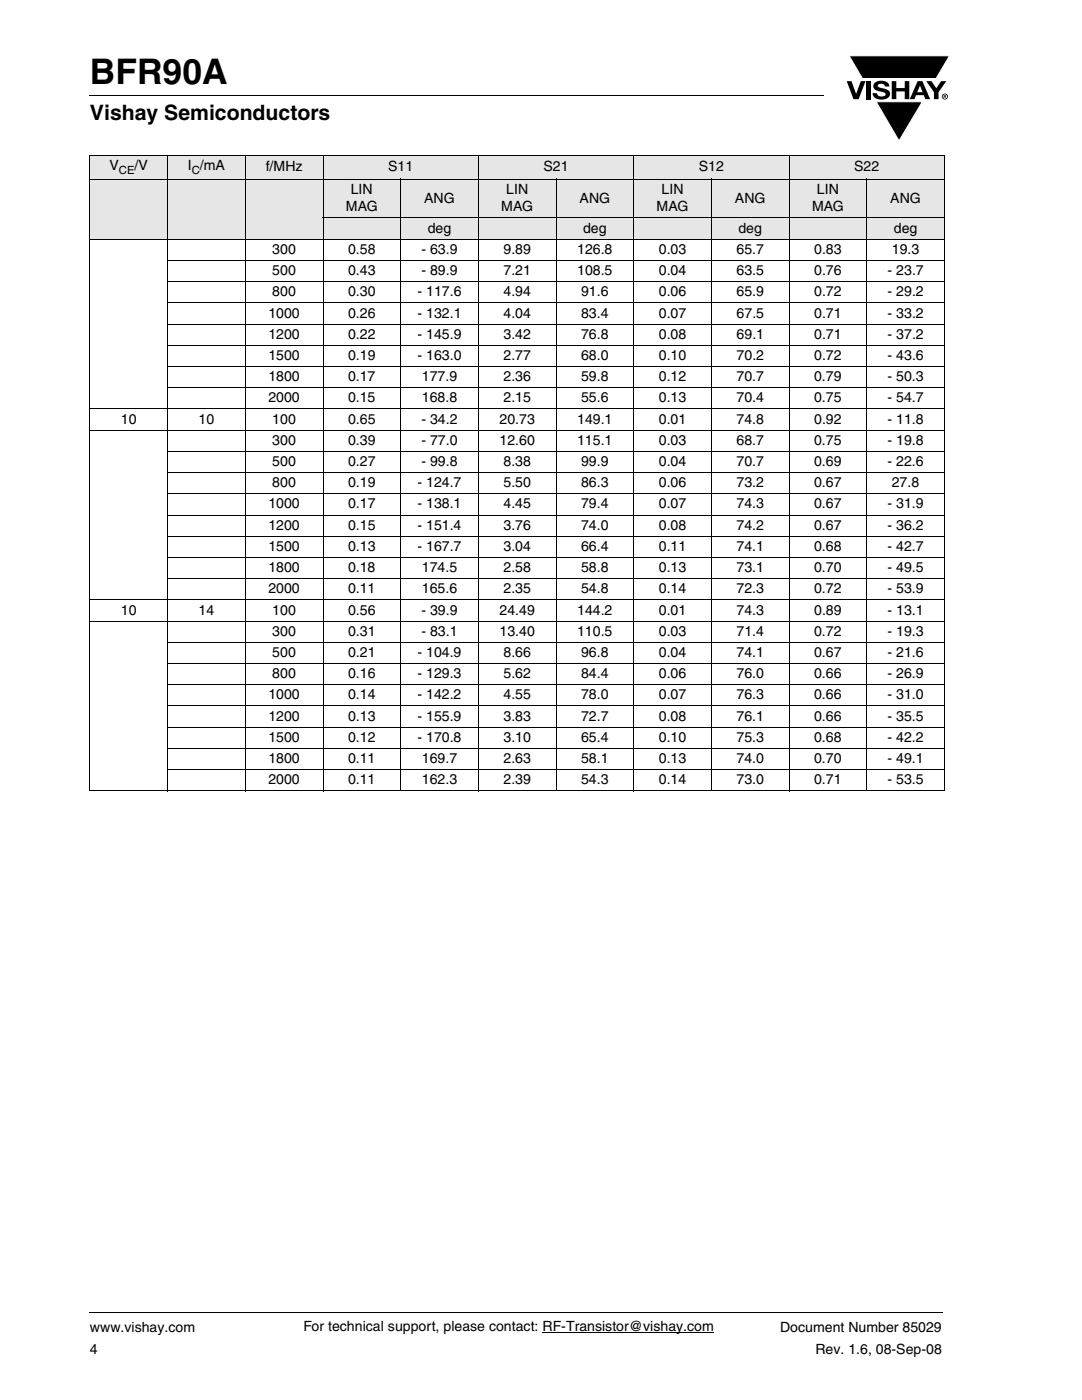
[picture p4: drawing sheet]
<svg xmlns="http://www.w3.org/2000/svg" width="216mm" height="279mm" viewBox="0 0 216 279" stroke-linecap="round" stroke-linejoin="round" font-family="sans-serif">
<g fill="#000">
<path d="M17.9 18.9v.2zM169 16.2h.9l.9 2.5 1-2.5h.9l-1.4 3.6h-1zM169.4 11.1h20.1l-2.7 4.6h-14.7zM172.9 16.2h.9v3.6h-.9zM174.6 16.5a2.1 2.1 0 0 1 2.8 .3l.1 .5h-.9a.79 .79 0 0 0-.7-.6 .79 .79 0 0 0-.8 .4l.3 .3 1 .3a1.08 1.08 0 0 1 1.2 1 1.08 1.08 0 0 1-1.1 1.1 1.73 1.73 0 0 1-2.4-1.2h.9a.96 .96 0 0 0 .8 .7 .96 .96 0 0 0 .9-.5 1.31 1.31 0 0 0-1.2-.6 1.03 1.03 0 0 1-1.1-.5 1.03 1.03 0 0 1 .2-1.2zM177.9 16.2h.9v1.4h1.7v-1.4h.9v3.6h-.9v-1.6h-1.7v1.6h-.9zM184.8 16.2h1.1l.9 1.4 1-1.4h1l-1.5 2.2v1.4h-.9v-1.4zM174.8 20.3h9.2l-4.6 7.8zM17.9 261.9v.2z"/>
<path d="M183.6 17.1l-.6 1.3h1.1zM183.1 16.2h.9l1.6 3.6h-.9l-.4-.8h-1.5l-.3 .8h-1z"/>
<path d="M188.4 19v.2h.2v-.1zM188.3 18.9l.4 .1 .1 .1-.2 .2 .2 .3-.3-.3-.1 .3h-.1zM188.1 19.3a.46 .46 0 0 0 .9 0 .46 .46 0 0 0-.9 0zM187.9 19.3a.6 .6 0 0 1 1.2 0 .6 .6 0 0 1-1.2 0z"/>
</g>
<path d="M169.4 11.1h20.1l-2.7 4.6h-14.7zM174.8 20.3h9.2l-4.6 7.8z" fill="none" stroke="#fff" stroke-width=".2"/>
<path d="M17.9 19h146.4M17.9 262h170.1M108.2 265.9h34.3" fill="none" stroke="#000" stroke-width=".2"/>
<g fill="#e6e6e6">
<path d="M17.9 31h15.5v4.8h-15.5z"/>
<path d="M33.4 31h15.5v4.8h-15.5z"/>
<path d="M48.9 31h15.6v4.8h-15.6z"/>
<path d="M64.5 31h30.9v4.8h-30.9z"/>
<path d="M95.4 31h31v4.8h-31z"/>
<path d="M126.4 31h31.1v4.8h-31.1z"/>
<path d="M157.5 31h30.9v4.8h-30.9z"/>
<path d="M17.9 35.8h46.6v11.9h-46.6z"/>
<path d="M64.5 35.8h15.4v7.7h-15.4z"/>
<path d="M79.9 35.8h15.5v7.7h-15.5z"/>
<path d="M95.4 35.8h15.6v7.7h-15.6z"/>
<path d="M111 35.8h15.4v7.7h-15.4z"/>
<path d="M126.4 35.8h15.5v7.7h-15.5z"/>
<path d="M141.9 35.8h15.6v7.7h-15.6z"/>
<path d="M157.5 35.8h15.5v7.7h-15.5z"/>
<path d="M173 35.8h15.4v7.7h-15.4z"/>
<path d="M64.5 43.5h30.9v4.2h-30.9z"/>
<path d="M95.4 43.5h31v4.2h-31z"/>
<path d="M126.4 43.5h31.1v4.2h-31.1z"/>
<path d="M157.5 43.5h30.9v4.2h-30.9z"/>
</g>
<g fill="none" stroke="#000" stroke-width=".2">
<path d="M17.9 31h170.6M17.9 35.8h170.6M17.9 31.1v126.6M33.4 30.9v127M48.9 30.9v127M64.5 30.9v127M79.9 35.7v122.2M95.4 30.9v127M111 35.7v122.2M126.4 30.9v127M141.9 35.7v122.2M157.5 30.9v127"/>
<path d="M173 35.7v122.2M188.4 31.1v126.6M17.9 47.7h170.6M33.4 52h155.1M33.4 56.2h155.1M64.4 43.5h124.1M33.4 60.5h155.1M33.4 64.7h155.1M33.4 68.9h155.1M33.4 73.2h155.1M33.4 77.4h155.1M17.9 81.6h170.6"/>
<path d="M17.9 85.9h170.6M33.4 90.1h155.1M33.4 94.3h155.1M33.4 98.6h155.1M17.9 119.7h170.6M33.4 102.8h155.1M33.4 107h155.1M33.4 111.3h155.1M33.4 115.5h155.1M17.9 124h170.6M33.4 128.2h155.1M33.4 132.4h155.1"/>
<path d="M33.4 136.7h155.1M17.9 157.8h170.6M33.4 140.9h155.1M33.4 145.1h155.1M33.4 149.4h155.1M33.4 153.6h155.1"/>
</g>
<text font-size="7" x="17.9" y="16.7">BFR90A</text>
<text font-size="4.2" x="17.9" y="24">Vishay Semiconductors</text>
<g font-size="2.8">
<text x="21.9" y="33.9">V</text>
<text x="26.9" y="33.9">/V</text>
<text x="37.5" y="33.9">I /mA</text>
<text x="53" y="34.2">f/MHz</text>
<text x="77.4" y="34.2">S11</text>
<text x="108.4" y="34.2">S21</text>
<text x="139.4" y="34.2">S12</text>
<text x="170.4" y="34.2">S22</text>
<text x="70" y="38.7">LIN</text>
<text x="84.6" y="40.4">ANG</text>
<text x="101" y="38.7">LIN</text>
<text x="115.7" y="40.4">ANG</text>
<text x="132" y="38.7">LIN</text>
<text x="146.6" y="40.4">ANG</text>
<text x="163" y="38.7">LIN</text>
<text x="177.7" y="40.4">ANG</text>
<text x="69" y="42.2">MAG</text>
<text x="85.3" y="46.4">deg</text>
<text x="100" y="42.2">MAG</text>
<text x="116.4" y="46.4">deg</text>
<text x="131" y="42.2">MAG</text>
<text x="147.3" y="46.4">deg</text>
<text x="162" y="42.2">MAG</text>
<text x="178.4" y="46.4">deg</text>
<text x="54.3" y="50.7">300</text>
<text x="69.4" y="50.7">0.58</text>
<text x="84.1" y="50.7">- 63.9</text>
<text x="100.5" y="50.7">9.89</text>
<text x="115.2" y="50.7">126.8</text>
<text x="131.5" y="50.7">0.03</text>
<text x="147" y="50.7">65.7</text>
<text x="162.5" y="50.7">0.83</text>
<text x="178" y="50.7">19.3</text>
<text x="54.3" y="54.9">500</text>
<text x="54.3" y="59.1">800</text>
<text x="69.4" y="54.9">0.43</text>
<text x="69.4" y="59.1">0.30</text>
<text x="83.3" y="59.1">- 117.6</text>
<text x="84.1" y="54.9">- 89.9</text>
<text x="100.5" y="54.9">7.21</text>
<text x="100.5" y="59.1">4.94</text>
<text x="115.2" y="54.9">108.5</text>
<text x="115.9" y="59.1">91.6</text>
<text x="131.5" y="54.9">0.04</text>
<text x="131.5" y="59.1">0.06</text>
<text x="147" y="54.9">63.5</text>
<text x="147" y="59.1">65.9</text>
<text x="162.5" y="54.9">0.76</text>
<text x="162.5" y="59.1">0.72</text>
<text x="177.1" y="54.9">- 23.7</text>
<text x="177.1" y="59.1">- 29.2</text>
<text x="53.6" y="63.4">1000</text>
<text x="69.5" y="63.4">0.26</text>
<text x="83.3" y="63.4">- 132.1</text>
<text x="100.5" y="63.4">4.04</text>
<text x="115.9" y="63.4">83.4</text>
<text x="131.5" y="63.4">0.07</text>
<text x="147" y="63.4">67.5</text>
<text x="162.5" y="63.4">0.71</text>
<text x="177.1" y="63.4">- 33.2</text>
<text x="53.6" y="67.6">1200</text>
<text x="53.6" y="71.8">1500</text>
<text x="69.5" y="67.6">0.22</text>
<text x="69.5" y="71.8">0.19</text>
<text x="83.3" y="67.6">- 145.9</text>
<text x="83.3" y="71.8">- 163.0</text>
<text x="100.5" y="67.6">3.42</text>
<text x="100.5" y="71.8">2.77</text>
<text x="115.9" y="67.6">76.8</text>
<text x="115.9" y="71.8">68.0</text>
<text x="131.5" y="67.6">0.08</text>
<text x="131.5" y="71.8">0.10</text>
<text x="147" y="67.6">69.1</text>
<text x="147" y="71.8">70.2</text>
<text x="162.5" y="67.6">0.71</text>
<text x="162.5" y="71.8">0.72</text>
<text x="177.1" y="67.6">- 37.2</text>
<text x="177.1" y="71.8">- 43.6</text>
<text x="53.6" y="76.1">1800</text>
<text x="69.4" y="76.1">0.17</text>
<text x="84.2" y="76.1">177.9</text>
<text x="100.5" y="76.1">2.36</text>
<text x="115.9" y="76.1">59.8</text>
<text x="131.5" y="76.1">0.12</text>
<text x="147" y="76.1">70.7</text>
<text x="162.5" y="76.1">0.79</text>
<text x="177.1" y="76.1">- 50.3</text>
<text x="53.6" y="80.3">2000</text>
<text x="69.4" y="80.3">0.15</text>
<text x="84.2" y="80.3">168.8</text>
<text x="100.5" y="80.3">2.15</text>
<text x="115.9" y="80.3">55.6</text>
<text x="131.5" y="80.3">0.13</text>
<text x="147" y="80.3">70.4</text>
<text x="162.5" y="80.3">0.75</text>
<text x="177.1" y="80.3">- 54.7</text>
<text x="24.1" y="84.5">10</text>
<text x="39.6" y="84.5">10</text>
<text x="54.3" y="88.8">300</text>
<text x="54.3" y="84.5">100</text>
<text x="69.4" y="88.8">0.39</text>
<text x="69.5" y="84.5">0.65</text>
<text x="84.1" y="88.8">- 77.0</text>
<text x="84.1" y="84.5">- 34.2</text>
<text x="99.7" y="88.8">12.60</text>
<text x="99.7" y="84.5">20.73</text>
<text x="115.2" y="88.8">115.1</text>
<text x="115.2" y="84.5">149.1</text>
<text x="131.5" y="88.8">0.03</text>
<text x="131.5" y="84.5">0.01</text>
<text x="147" y="88.8">68.7</text>
<text x="147" y="84.5">74.8</text>
<text x="162.5" y="88.8">0.75</text>
<text x="162.5" y="84.5">0.92</text>
<text x="177.1" y="88.8">- 19.8</text>
<text x="177.1" y="84.5">- 11.8</text>
<text x="54.3" y="93">500</text>
<text x="69.4" y="93">0.27</text>
<text x="84.1" y="93">- 99.8</text>
<text x="100.4" y="93">8.38</text>
<text x="115.9" y="93">99.9</text>
<text x="131.5" y="93">0.04</text>
<text x="147" y="93">70.7</text>
<text x="162.5" y="93">0.69</text>
<text x="177.1" y="93">- 22.6</text>
<text x="53.6" y="101.5">1000</text>
<text x="54.3" y="97.2">800</text>
<text x="69.4" y="97.2">0.19</text>
<text x="69.4" y="101.5">0.17</text>
<text x="83.3" y="97.2">- 124.7</text>
<text x="83.3" y="101.5">- 138.1</text>
<text x="100.4" y="97.2">5.50</text>
<text x="100.4" y="101.5">4.45</text>
<text x="115.9" y="97.2">86.3</text>
<text x="115.9" y="101.5">79.4</text>
<text x="131.5" y="97.2">0.06</text>
<text x="131.5" y="101.5">0.07</text>
<text x="147" y="97.2">73.2</text>
<text x="147" y="101.5">74.3</text>
<text x="162.5" y="97.2">0.67</text>
<text x="162.5" y="101.5">0.67</text>
<text x="177.1" y="101.5">- 31.9</text>
<text x="177.9" y="97.2">27.8</text>
<text x="53.6" y="105.7">1200</text>
<text x="69.4" y="105.7">0.15</text>
<text x="83.3" y="105.7">- 151.4</text>
<text x="100.4" y="105.7">3.76</text>
<text x="115.9" y="105.7">74.0</text>
<text x="131.5" y="105.7">0.08</text>
<text x="147" y="105.7">74.2</text>
<text x="162.5" y="105.7">0.67</text>
<text x="177.1" y="105.7">- 36.2</text>
<text x="53.6" y="110">1500</text>
<text x="69.4" y="110">0.13</text>
<text x="83.3" y="110">- 167.7</text>
<text x="100.4" y="110">3.04</text>
<text x="115.9" y="110">66.4</text>
<text x="131.5" y="110">0.11</text>
<text x="147" y="110">74.1</text>
<text x="162.5" y="110">0.68</text>
<text x="177.1" y="110">- 42.7</text>
<text x="53.6" y="114.2">1800</text>
<text x="53.6" y="118.4">2000</text>
<text x="69.4" y="114.2">0.18</text>
<text x="69.4" y="118.4">0.11</text>
<text x="84.2" y="114.2">174.5</text>
<text x="84.2" y="118.4">165.6</text>
<text x="100.5" y="114.2">2.58</text>
<text x="100.5" y="118.4">2.35</text>
<text x="115.9" y="114.2">58.8</text>
<text x="115.9" y="118.4">54.8</text>
<text x="131.5" y="114.2">0.13</text>
<text x="131.5" y="118.4">0.14</text>
<text x="147" y="114.2">73.1</text>
<text x="147" y="118.4">72.3</text>
<text x="162.5" y="114.2">0.70</text>
<text x="162.5" y="118.4">0.72</text>
<text x="177.1" y="114.2">- 49.5</text>
<text x="177.1" y="118.4">- 53.9</text>
<text x="24.1" y="122.7">10</text>
<text x="39.6" y="122.7">14</text>
<text x="54.3" y="122.7">100</text>
<text x="69.5" y="122.7">0.56</text>
<text x="84.1" y="122.7">- 39.9</text>
<text x="99.7" y="122.7">24.49</text>
<text x="115.2" y="122.7">144.2</text>
<text x="131.5" y="122.7">0.01</text>
<text x="147" y="122.7">74.3</text>
<text x="162.5" y="122.7">0.89</text>
<text x="177.1" y="122.7">- 13.1</text>
<text x="54.3" y="126.9">300</text>
<text x="54.3" y="131.1">500</text>
<text x="69.4" y="126.9">0.31</text>
<text x="69.4" y="131.1">0.21</text>
<text x="83.3" y="131.1">- 104.9</text>
<text x="84.1" y="126.9">- 83.1</text>
<text x="99.7" y="126.9">13.40</text>
<text x="100.4" y="131.1">8.66</text>
<text x="115.2" y="126.9">110.5</text>
<text x="115.9" y="131.1">96.8</text>
<text x="131.5" y="131.1">0.04</text>
<text x="131.5" y="126.9">0.03</text>
<text x="147" y="131.1">74.1</text>
<text x="147" y="126.9">71.4</text>
<text x="162.5" y="131.1">0.67</text>
<text x="162.5" y="126.9">0.72</text>
<text x="177.1" y="131.1">- 21.6</text>
<text x="177.1" y="126.9">- 19.3</text>
<text x="54.3" y="135.4">800</text>
<text x="69.4" y="135.4">0.16</text>
<text x="83.3" y="135.4">- 129.3</text>
<text x="100.4" y="135.4">5.62</text>
<text x="115.9" y="135.4">84.4</text>
<text x="131.5" y="135.4">0.06</text>
<text x="147" y="135.4">76.0</text>
<text x="162.5" y="135.4">0.66</text>
<text x="177.1" y="135.4">- 26.9</text>
<text x="53.6" y="139.6">1000</text>
<text x="53.6" y="143.8">1200</text>
<text x="69.4" y="139.6">0.14</text>
<text x="69.4" y="143.8">0.13</text>
<text x="83.3" y="139.6">- 142.2</text>
<text x="83.3" y="143.8">- 155.9</text>
<text x="100.4" y="139.6">4.55</text>
<text x="100.4" y="143.8">3.83</text>
<text x="115.9" y="139.6">78.0</text>
<text x="115.9" y="143.8">72.7</text>
<text x="131.5" y="139.6">0.07</text>
<text x="131.5" y="143.8">0.08</text>
<text x="147" y="139.6">76.3</text>
<text x="147" y="143.8">76.1</text>
<text x="162.5" y="139.6">0.66</text>
<text x="162.5" y="143.8">0.66</text>
<text x="177.1" y="139.6">- 31.0</text>
<text x="177.1" y="143.8">- 35.5</text>
<text x="53.6" y="148.1">1500</text>
<text x="69.4" y="148.1">0.12</text>
<text x="83.3" y="148.1">- 170.8</text>
<text x="100.4" y="148.1">3.10</text>
<text x="115.9" y="148.1">65.4</text>
<text x="131.5" y="148.1">0.10</text>
<text x="147" y="148.1">75.3</text>
<text x="162.5" y="148.1">0.68</text>
<text x="177.1" y="148.1">- 42.2</text>
<text x="53.6" y="152.3">1800</text>
<text x="69.4" y="152.3">0.11</text>
<text x="84.2" y="152.3">169.7</text>
<text x="100.5" y="152.3">2.63</text>
<text x="115.9" y="152.3">58.1</text>
<text x="131.5" y="152.3">0.13</text>
<text x="147" y="152.3">74.0</text>
<text x="162.5" y="152.3">0.70</text>
<text x="177.1" y="152.3">- 49.1</text>
<text x="53.6" y="156.5">2000</text>
<text x="69.4" y="156.5">0.11</text>
<text x="84.2" y="156.5">162.3</text>
<text x="100.5" y="156.5">2.39</text>
<text x="115.9" y="156.5">54.3</text>
<text x="131.5" y="156.5">0.14</text>
<text x="147" y="156.5">73.0</text>
<text x="162.5" y="156.5">0.71</text>
<text x="177.1" y="156.5">- 53.5</text>
<text x="17.9" y="265.9">www.vishay.com</text>
<text x="60.6" y="265.6">For technical support, please contact: RF-Transistor@vishay.com</text>
<text x="155.7" y="265.9">Document Number 85029</text>
<text x="17.9" y="270.1">4</text>
<text x="162.7" y="270.1">Rev. 1.6, 08-Sep-08</text>
</g>
<g font-size="2.2">
<text x="23.7" y="34.6">CE</text>
<text x="38.3" y="34.6">C</text>
</g>
</svg>
